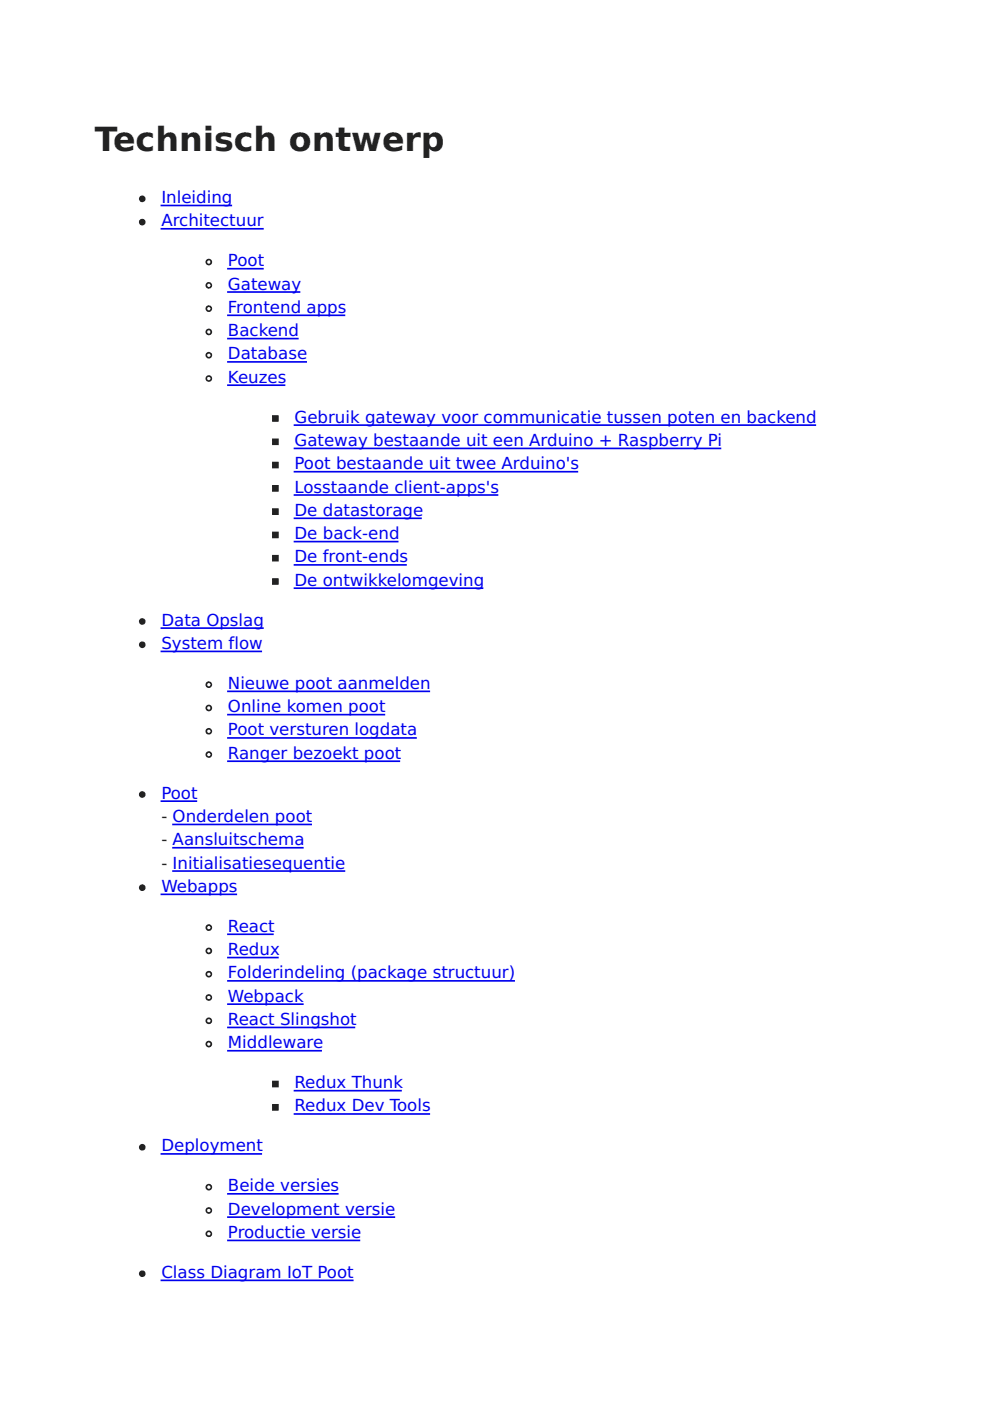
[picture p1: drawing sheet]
<svg xmlns="http://www.w3.org/2000/svg" width="210mm" height="297mm" viewBox="0 0 210 297" stroke-linecap="round" stroke-linejoin="round" font-family="sans-serif">
<g fill="#222" stroke="#222" stroke-width=".35">
<circle cx="30.2" cy="42.2" r=".53"/>
<circle cx="30.2" cy="47.1" r=".53"/>
<circle cx="30.2" cy="131.8" r=".53"/>
<circle cx="30.2" cy="136.7" r=".53"/>
<circle cx="30.2" cy="168.5" r=".53"/>
<circle cx="30.2" cy="188.2" r=".53"/>
<circle cx="30.2" cy="243.2" r=".53"/>
<circle cx="30.2" cy="270.1" r=".53"/>
</g>
<g fill="none" stroke="#00e" stroke-width=".35">
<path d="M34.2 43.6h14.8M34.2 48.5h21.5M48.3 57h7.4M48.3 61.9h15.2M48.3 66.9h24.7M48.3 71.8h14.8M48.3 76.7h16.6M48.3 81.7h12M62.4 90.1h110.5M62.4 95.1h90.4M62.4 100h60M62.4 105h43.1"/>
<path d="M62.4 109.9h26.9M62.4 114.8h21.9M62.4 119.8h23.7M34.2 133.2h21.5M34.2 138.1h21.2M62.4 124.7h39.9M48.3 146.6h42.7M48.3 151.5h33.2M48.3 156.5h39.9M34.2 169.9h7.4M36.7 174.8h29.3M36.7 179.7h27.5"/>
<path d="M48.3 161.4h36.4M34.2 189.6h15.9M36.7 184.7h36.3M48.3 198.1h9.6M48.3 203h10.6M48.3 208h60.7M48.3 212.9h15.9M48.3 217.8h26.8M48.3 222.8h19.8M62.4 231.2h22.6M62.4 236.2h28.6M34.2 244.7h21.2"/>
<path d="M48.3 253.1h23.3M48.3 258.1h35.3M34.2 271.5h40.6M48.3 263h27.9"/>
</g>
<g fill="none" stroke="#222" stroke-width=".35">
<circle cx="44.3" cy="55.6" r=".53"/>
<circle cx="44.3" cy="70.4" r=".53"/>
<circle cx="44.3" cy="75.3" r=".53"/>
<circle cx="44.3" cy="60.5" r=".53"/>
<circle cx="44.3" cy="65.4" r=".53"/>
<circle cx="44.3" cy="80.3" r=".53"/>
<circle cx="44.3" cy="150.1" r=".53"/>
<circle cx="44.3" cy="145.2" r=".53"/>
<circle cx="44.3" cy="160" r=".53"/>
<circle cx="44.3" cy="155" r=".53"/>
<circle cx="44.3" cy="196.7" r=".53"/>
<circle cx="44.3" cy="201.6" r=".53"/>
<circle cx="44.3" cy="216.4" r=".53"/>
<circle cx="44.3" cy="206.6" r=".53"/>
<circle cx="44.3" cy="211.5" r=".53"/>
<circle cx="44.3" cy="221.4" r=".53"/>
<circle cx="44.3" cy="256.6" r=".53"/>
<circle cx="44.3" cy="251.7" r=".53"/>
<circle cx="44.3" cy="261.6" r=".53"/>
</g>
<g fill="#222" stroke="#222" stroke-width=".35">
<path d="M57.9 88.2h1v1.1h-1z"/>
<path d="M57.9 93.1h1v1.1h-1z"/>
<path d="M57.9 98.1h1v1h-1z"/>
<path d="M57.9 103h1v1.1h-1z"/>
<path d="M57.9 107.9h1v1.1h-1z"/>
<path d="M57.9 112.9h1v1h-1z"/>
<path d="M57.9 117.8h1v1.1h-1z"/>
<path d="M57.9 122.8h1v1h-1z"/>
<path d="M57.9 229.3h1v1.1h-1z"/>
<path d="M57.9 234.2h1v1.1h-1z"/>
</g>
<text font-size="7.1" fill="#222" x="20.1" y="32.1">Technisch ontwerp</text>
<g font-size="3.5" fill="#00e">
<text x="34.2" y="43">Inleiding</text>
<text x="34.2" y="48">Architectuur</text>
<text x="48.3" y="56.4">Poot</text>
<text x="48.3" y="61.4">Gateway</text>
<text x="48.3" y="66.3">Frontend apps</text>
<text x="48.3" y="71.3">Backend</text>
<text x="48.3" y="76.2">Database</text>
<text x="48.3" y="81.1">Keuzes</text>
<text x="62.4" y="89.6">Gebruik gateway voor communicatie tussen poten en backend</text>
<text x="62.4" y="94.5">Gateway bestaande uit een Arduino + Raspberry Pi</text>
<text x="62.4" y="99.5">Poot bestaande uit twee Arduino's</text>
<text x="62.4" y="104.4">Losstaande client-apps's</text>
<text x="62.4" y="109.4">De datastorage</text>
<text x="62.4" y="114.3">De back-end</text>
<text x="62.4" y="119.2">De front-ends</text>
<text x="62.4" y="124.2">De ontwikkelomgeving</text>
<text x="34.2" y="132.6">Data Opslag</text>
<text x="34.2" y="137.6">System flow</text>
<text x="48.3" y="146">Nieuwe poot aanmelden</text>
<text x="48.3" y="151">Online komen poot</text>
<text x="48.3" y="155.9">Poot versturen logdata</text>
<text x="48.3" y="160.9">Ranger bezoekt poot</text>
<text x="34.2" y="169.3">Poot</text>
<text x="34.2" y="189.1">Webapps</text>
<text x="48.3" y="197.6">React</text>
<text x="48.3" y="202.5">Redux</text>
<text x="48.3" y="207.4">Folderindeling (package structuur)</text>
<text x="48.3" y="212.4">Webpack</text>
<text x="48.3" y="217.3">React Slingshot</text>
<text x="48.3" y="222.2">Middleware</text>
<text x="62.4" y="230.7">Redux Thunk</text>
<text x="62.4" y="235.7">Redux Dev Tools</text>
<text x="34.2" y="244.1">Deployment</text>
<text x="48.3" y="252.6">Beide versies</text>
<text x="48.3" y="257.5">Development versie</text>
<text x="48.3" y="262.5">Productie versie</text>
<text x="34.2" y="270.9">Class Diagram IoT Poot</text>
</g>
<g font-size="3.5" fill="#222">
<text x="34.2" y="174.3">- Onderdelen poot</text>
<text x="34.2" y="179.2">- Aansluitschema</text>
<text x="34.2" y="184.1">- Initialisatiesequentie</text>
</g>
</svg>
